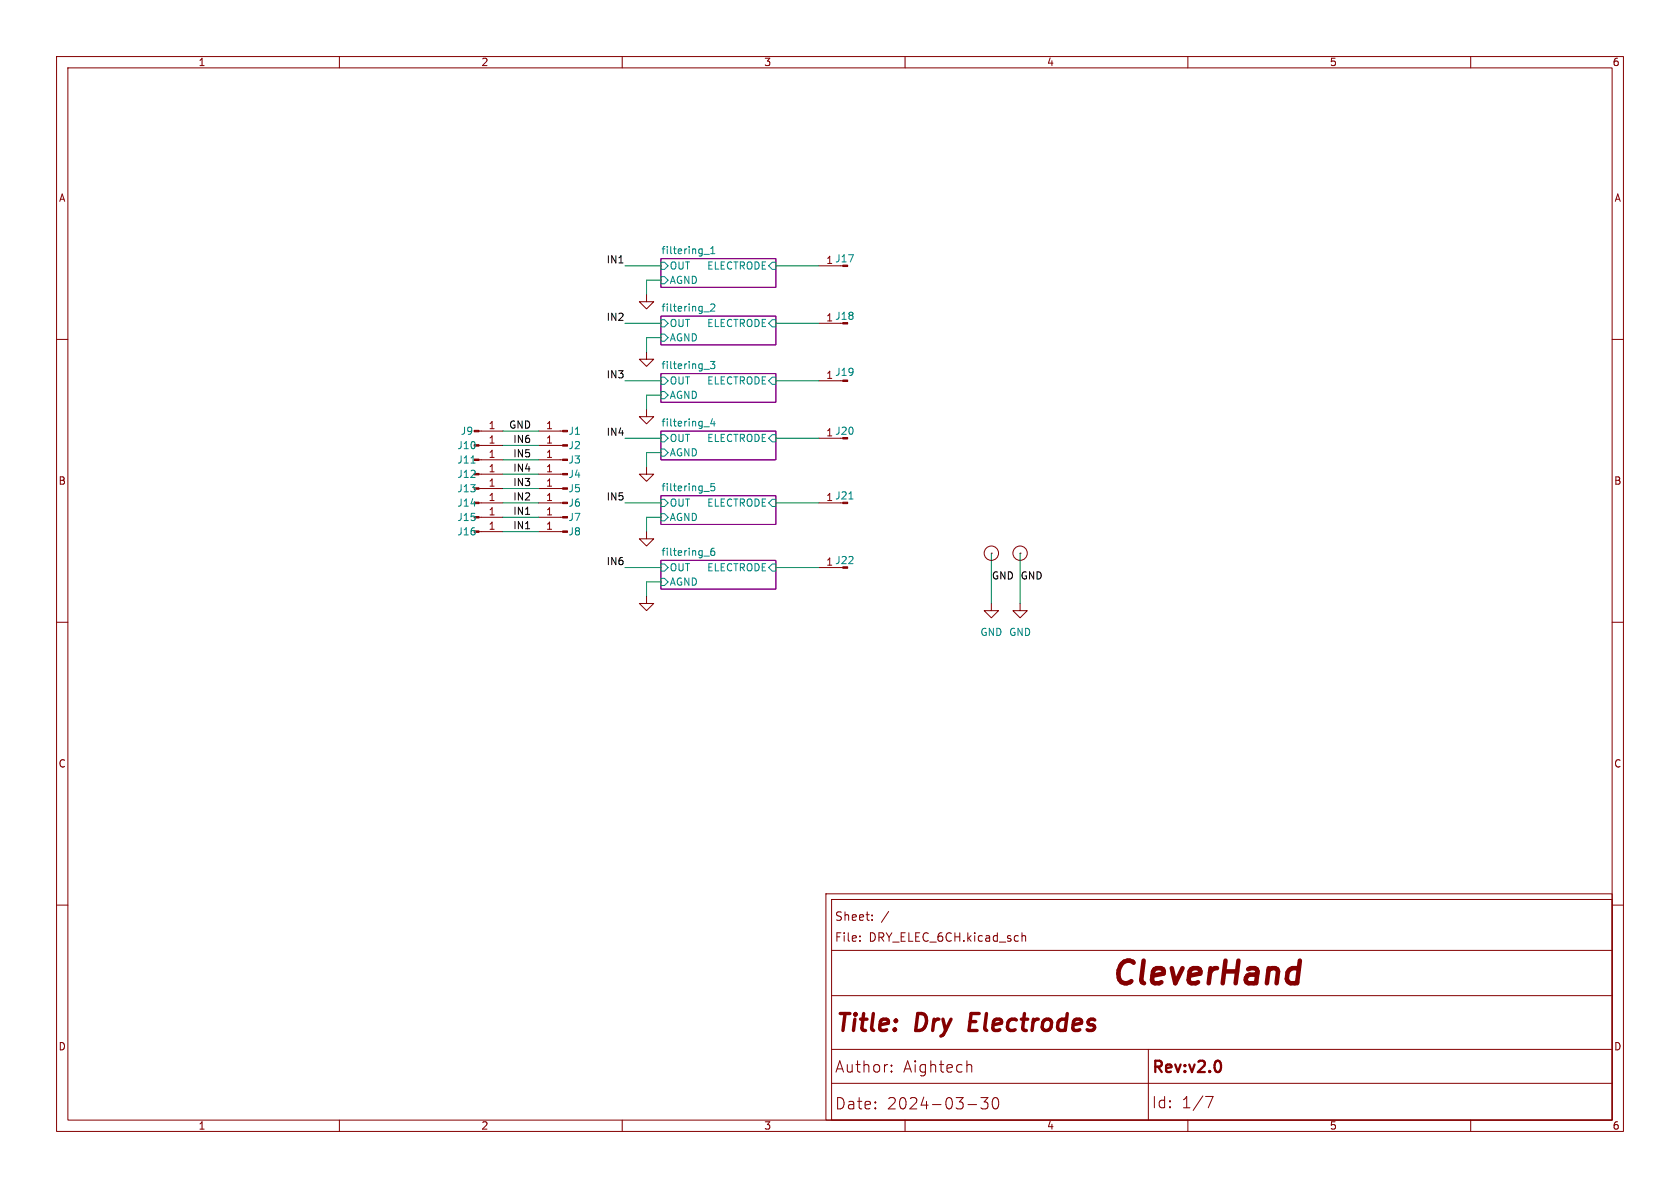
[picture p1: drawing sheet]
(kicad_sch
 (version 20250114)
 (generator "eeschema")
 (generator_version "9.0")
 (paper "A4")
 (title_block
  (title "Dry Electrodes")
  (date "2024-03-30")
  (rev "v2.0")
  (company "Aightech"))
 (lib_symbols
  (symbol "00_custom:smd_insert"
   (pin_numbers (hide yes))
   (pin_names
    (offset 0) (hide yes)) (exclude_from_sim no) (in_bom yes) (on_board yes)
   (property "Reference" "I" (at 0 2.54 0) (effects (font (size 1.27 1.27)) (hide yes)))
   (property "Value" "smd_insert" (at 0 2.54 0) (effects (font (size 1.27 1.27)) (hide yes)))
   (property "Footprint" "00_Custom:insert_1.2mm" (at 0 -2.54 0) (effects (font (size 1.27 1.27)) (hide yes)))
   (property "Datasheet" "" (at 0 0 0) (effects (font (size 1.27 1.27)) (hide yes)))
   (property "Description" "" (at 0 0 0) (effects (font (size 1.27 1.27)) (hide yes)))
   (symbol "smd_insert_0_1"
    (circle (center 0 0) (radius 1.27) (stroke (width 0) (type default)) (fill (type none))))
   (symbol "smd_insert_1_1"
    (pin power_in line (at 0 0 180) (length 0) (name "conn" (effects (font (size 1.27 1.27)))) (number "1" (effects (font (size 1.27 1.27))))))
   (embedded_fonts no))
  (symbol "Connector:Conn_01x01_Pin"
   (pin_names
    (offset 1.016) (hide yes)) (exclude_from_sim no) (in_bom yes) (on_board yes)
   (property "Reference" "J" (at 0 2.54 0) (effects (font (size 1.27 1.27))))
   (property "Value" "Conn_01x01_Pin" (at 0 -2.54 0) (effects (font (size 1.27 1.27))))
   (property "Footprint" "" (at 0 0 0) (effects (font (size 1.27 1.27)) (hide yes)))
   (property "Datasheet" "~" (at 0 0 0) (effects (font (size 1.27 1.27)) (hide yes)))
   (property "Description" "Generic connector, single row, 01x01, script generated" (at 0 0 0) (effects (font (size 1.27 1.27)) (hide yes)))
   (property "ki_locked" "" (at 0 0 0) (effects (font (size 1.27 1.27))))
   (symbol "Conn_01x01_Pin_1_1"
    (rectangle (start 0.8636 0.127) (end 0 -0.127) (stroke (width 0.1524) (type default)) (fill (type outline)))
    (polyline (pts (xy 1.27 0) (xy 0.8636 0)) (stroke (width 0.1524) (type default)) (fill (type none)))
    (pin passive line (at 5.08 0 180) (length 3.81) (name "Pin_1" (effects (font (size 1.27 1.27)))) (number "1" (effects (font (size 1.27 1.27))))))
   (embedded_fonts no))
  (symbol "power:GND"
   (power)
   (pin_names
    (offset 0)) (exclude_from_sim no) (in_bom yes) (on_board yes)
   (property "Reference" "#PWR" (at 0 -6.35 0) (effects (font (size 1.27 1.27)) (hide yes)))
   (property "Value" "GND" (at 0 -3.81 0) (effects (font (size 1.27 1.27))))
   (property "Footprint" "" (at 0 0 0) (effects (font (size 1.27 1.27)) (hide yes)))
   (property "Datasheet" "" (at 0 0 0) (effects (font (size 1.27 1.27)) (hide yes)))
   (property "Description" "Power symbol creates a global label with name \"GND\" , ground" (at 0 0 0) (effects (font (size 1.27 1.27)) (hide yes)))
   (symbol "GND_0_1"
    (polyline (pts (xy 0 0) (xy 0 -1.27) (xy 1.27 -1.27) (xy 0 -2.54) (xy -1.27 -1.27) (xy 0 -1.27)) (stroke (width 0) (type default)) (fill (type none))))
   (symbol "GND_1_1"
    (pin power_in line (at 0 0 270) (length 0) (hide yes) (name "GND" (effects (font (size 1.27 1.27)))) (number "1" (effects (font (size 1.27 1.27))))))
   (embedded_fonts no)))
 (wire
  (pts (xy 144.78 67.31) (xy 137.16 67.31))
  (stroke (width 0) (type default)))
 (wire
  (pts (xy 110.49 67.31) (xy 116.84 67.31))
  (stroke (width 0) (type default)))
 (wire
  (pts (xy 114.3 80.01) (xy 116.84 80.01))
  (stroke (width 0) (type default)))
 (wire
  (pts (xy 114.3 82.55) (xy 114.3 80.01))
  (stroke (width 0) (type default)))
 (wire
  (pts (xy 114.3 93.98) (xy 114.3 91.44))
  (stroke (width 0) (type default)))
 (wire
  (pts (xy 114.3 52.07) (xy 114.3 49.53))
  (stroke (width 0) (type default)))
 (wire
  (pts (xy 144.78 100.33) (xy 137.16 100.33))
  (stroke (width 0) (type default)))
 (wire
  (pts (xy 114.3 59.69) (xy 116.84 59.69))
  (stroke (width 0) (type default)))
 (wire
  (pts (xy 88.9 93.98) (xy 95.25 93.98))
  (stroke (width 0) (type default)))
 (wire
  (pts (xy 88.9 86.36) (xy 95.25 86.36))
  (stroke (width 0) (type default)))
 (wire
  (pts (xy 180.34 97.79) (xy 180.34 106.68))
  (stroke (width 0) (type default)))
 (wire
  (pts (xy 114.3 62.23) (xy 114.3 59.69))
  (stroke (width 0) (type default)))
 (wire
  (pts (xy 114.3 102.87) (xy 116.84 102.87))
  (stroke (width 0) (type default)))
 (wire
  (pts (xy 88.9 76.2) (xy 95.25 76.2))
  (stroke (width 0) (type default)))
 (wire
  (pts (xy 144.78 57.15) (xy 137.16 57.15))
  (stroke (width 0) (type default)))
 (wire
  (pts (xy 88.9 81.28) (xy 95.25 81.28))
  (stroke (width 0) (type default)))
 (wire
  (pts (xy 110.49 57.15) (xy 116.84 57.15))
  (stroke (width 0) (type default)))
 (wire
  (pts (xy 88.9 83.82) (xy 95.25 83.82))
  (stroke (width 0) (type default)))
 (wire
  (pts (xy 144.78 46.99) (xy 137.16 46.99))
  (stroke (width 0) (type default)))
 (wire
  (pts (xy 114.3 69.85) (xy 116.84 69.85))
  (stroke (width 0) (type default)))
 (wire
  (pts (xy 175.26 97.79) (xy 175.26 106.68))
  (stroke (width 0) (type default)))
 (wire
  (pts (xy 110.49 77.47) (xy 116.84 77.47))
  (stroke (width 0) (type default)))
 (wire
  (pts (xy 88.9 78.74) (xy 95.25 78.74))
  (stroke (width 0) (type default)))
 (wire
  (pts (xy 88.9 91.44) (xy 95.25 91.44))
  (stroke (width 0) (type default)))
 (wire
  (pts (xy 114.3 105.41) (xy 114.3 102.87))
  (stroke (width 0) (type default)))
 (wire
  (pts (xy 88.9 88.9) (xy 95.25 88.9))
  (stroke (width 0) (type default)))
 (wire
  (pts (xy 110.49 88.9) (xy 116.84 88.9))
  (stroke (width 0) (type default)))
 (wire
  (pts (xy 114.3 72.39) (xy 114.3 69.85))
  (stroke (width 0) (type default)))
 (wire
  (pts (xy 144.78 88.9) (xy 137.16 88.9))
  (stroke (width 0) (type default)))
 (wire
  (pts (xy 144.78 77.47) (xy 137.16 77.47))
  (stroke (width 0) (type default)))
 (wire
  (pts (xy 110.49 100.33) (xy 116.84 100.33))
  (stroke (width 0) (type default)))
 (wire
  (pts (xy 114.3 91.44) (xy 116.84 91.44))
  (stroke (width 0) (type default)))
 (wire
  (pts (xy 110.49 46.99) (xy 116.84 46.99))
  (stroke (width 0) (type default)))
 (wire
  (pts (xy 114.3 49.53) (xy 116.84 49.53))
  (stroke (width 0) (type default)))
 (label "IN5"
  (at 93.98 81.28 180)
  (effects (font (size 1.27 1.27)) (justify right bottom)))
 (label "IN2"
  (at 110.49 57.15 180)
  (effects (font (size 1.27 1.27)) (justify right bottom)))
 (label "IN6"
  (at 110.49 100.33 180)
  (effects (font (size 1.27 1.27)) (justify right bottom)))
 (label "IN5"
  (at 110.49 88.9 180)
  (effects (font (size 1.27 1.27)) (justify right bottom)))
 (label "IN4"
  (at 93.98 83.82 180)
  (effects (font (size 1.27 1.27)) (justify right bottom)))
 (label "IN4"
  (at 110.49 77.47 180)
  (effects (font (size 1.27 1.27)) (justify right bottom)))
 (label "IN3"
  (at 93.98 86.36 180)
  (effects (font (size 1.27 1.27)) (justify right bottom)))
 (label "IN2"
  (at 93.98 88.9 180)
  (effects (font (size 1.27 1.27)) (justify right bottom)))
 (label "GND"
  (at 180.34 102.87 0)
  (effects (font (size 1.27 1.27)) (justify left bottom)))
 (label "IN1"
  (at 110.49 46.99 180)
  (effects (font (size 1.27 1.27)) (justify right bottom)))
 (label "GND"
  (at 175.26 102.87 0)
  (effects (font (size 1.27 1.27)) (justify left bottom)))
 (label "IN1"
  (at 93.98 93.98 180)
  (effects (font (size 1.27 1.27)) (justify right bottom)))
 (label "IN3"
  (at 110.49 67.31 180)
  (effects (font (size 1.27 1.27)) (justify right bottom)))
 (label "IN6"
  (at 93.98 78.74 180)
  (effects (font (size 1.27 1.27)) (justify right bottom)))
 (label "IN1"
  (at 93.98 91.44 180)
  (effects (font (size 1.27 1.27)) (justify right bottom)))
 (label "GND"
  (at 93.98 76.2 180)
  (effects (font (size 1.27 1.27)) (justify right bottom)))
 (symbol
  (lib_id "power:GND")
  (at 114.3 52.07 0)
  (unit 1)
  (exclude_from_sim no)
  (in_bom yes)
  (on_board yes)
  (dnp no)
  (fields_autoplaced yes)
  (property "Reference" "#PWR05" (at 114.3 58.42 0) (effects (font (size 1.27 1.27)) (hide yes)))
  (property "Value" "GND" (at 114.3 57.15 0) (effects (font (size 1.27 1.27)) (hide yes)))
  (property "Footprint" "" (at 114.3 52.07 0) (effects (font (size 1.27 1.27)) (hide yes)))
  (property "Datasheet" "" (at 114.3 52.07 0) (effects (font (size 1.27 1.27)) (hide yes)))
  (property "Description" "" (at 114.3 52.07 0) (effects (font (size 1.27 1.27)) (hide yes)))
  (pin "1"))
 (symbol
  (lib_id "Connector:Conn_01x01_Pin")
  (at 100.33 78.74 0)
  (mirror y)
  (unit 1)
  (exclude_from_sim no)
  (in_bom no)
  (on_board yes)
  (dnp no)
  (property "Reference" "J2" (at 101.6 78.74 0) (effects (font (size 1.27 1.27))))
  (property "Value" "Conn_01x01_Pin" (at 99.695 76.2 0) (effects (font (size 1.27 1.27)) (hide yes)))
  (property "Footprint" "00_custom-footprints:SolderWirePad_1x01_SMD_1x2mm" (at 100.33 78.74 0) (effects (font (size 1.27 1.27)) (hide yes)))
  (property "Datasheet" "" (at 100.33 78.74 0) (effects (font (size 1.27 1.27)) (hide yes)))
  (property "Description" "" (at 100.33 78.74 0) (effects (font (size 1.27 1.27)) (hide yes)))
  (pin "1"))
 (symbol
  (lib_id "power:GND")
  (at 114.3 105.41 0)
  (unit 1)
  (exclude_from_sim no)
  (in_bom yes)
  (on_board yes)
  (dnp no)
  (fields_autoplaced yes)
  (property "Reference" "#PWR010" (at 114.3 111.76 0) (effects (font (size 1.27 1.27)) (hide yes)))
  (property "Value" "GND" (at 114.3 110.49 0) (effects (font (size 1.27 1.27)) (hide yes)))
  (property "Footprint" "" (at 114.3 105.41 0) (effects (font (size 1.27 1.27)) (hide yes)))
  (property "Datasheet" "" (at 114.3 105.41 0) (effects (font (size 1.27 1.27)) (hide yes)))
  (property "Description" "" (at 114.3 105.41 0) (effects (font (size 1.27 1.27)) (hide yes)))
  (pin "1"))
 (symbol
  (lib_id "Connector:Conn_01x01_Pin")
  (at 83.82 81.28 0)
  (unit 1)
  (exclude_from_sim no)
  (in_bom no)
  (on_board yes)
  (dnp no)
  (property "Reference" "J11" (at 82.55 81.28 0) (effects (font (size 1.27 1.27))))
  (property "Value" "Conn_01x01_Pin" (at 84.455 78.74 0) (effects (font (size 1.27 1.27)) (hide yes)))
  (property "Footprint" "00_custom-footprints:SolderWirePad_1x01_SMD_1x2mm" (at 83.82 81.28 0) (effects (font (size 1.27 1.27)) (hide yes)))
  (property "Datasheet" "" (at 83.82 81.28 0) (effects (font (size 1.27 1.27)) (hide yes)))
  (property "Description" "" (at 83.82 81.28 0) (effects (font (size 1.27 1.27)) (hide yes)))
  (pin "1"))
 (symbol
  (lib_id "Connector:Conn_01x01_Pin")
  (at 149.86 77.47 0)
  (mirror y)
  (unit 1)
  (exclude_from_sim no)
  (in_bom no)
  (on_board yes)
  (dnp no)
  (property "Reference" "J20" (at 149.352 76.2 0) (effects (font (size 1.27 1.27))))
  (property "Value" "Conn_01x01_Pin" (at 149.225 74.93 0) (effects (font (size 1.27 1.27)) (hide yes)))
  (property "Footprint" "00_custom-footprints:Pin_D1.2mm_pogo" (at 149.86 77.47 0) (effects (font (size 1.27 1.27)) (hide yes)))
  (property "Datasheet" "" (at 149.86 77.47 0) (effects (font (size 1.27 1.27)) (hide yes)))
  (property "Description" "Generic connector, single row, 01x01, script generated" (at 149.86 77.47 0) (effects (font (size 1.27 1.27)) (hide yes)))
  (pin "1"))
 (symbol
  (lib_id "Connector:Conn_01x01_Pin")
  (at 149.86 46.99 0)
  (mirror y)
  (unit 1)
  (exclude_from_sim no)
  (in_bom no)
  (on_board yes)
  (dnp no)
  (property "Reference" "J17" (at 149.352 45.72 0) (effects (font (size 1.27 1.27))))
  (property "Value" "Conn_01x01_Pin" (at 149.225 44.45 0) (effects (font (size 1.27 1.27)) (hide yes)))
  (property "Footprint" "00_custom-footprints:Pin_D1.2mm_pogo" (at 149.86 46.99 0) (effects (font (size 1.27 1.27)) (hide yes)))
  (property "Datasheet" "" (at 149.86 46.99 0) (effects (font (size 1.27 1.27)) (hide yes)))
  (property "Description" "Generic connector, single row, 01x01, script generated" (at 149.86 46.99 0) (effects (font (size 1.27 1.27)) (hide yes)))
  (pin "1"))
 (symbol
  (lib_id "Connector:Conn_01x01_Pin")
  (at 100.33 81.28 0)
  (mirror y)
  (unit 1)
  (exclude_from_sim no)
  (in_bom no)
  (on_board yes)
  (dnp no)
  (property "Reference" "J3" (at 101.6 81.28 0) (effects (font (size 1.27 1.27))))
  (property "Value" "Conn_01x01_Pin" (at 99.695 78.74 0) (effects (font (size 1.27 1.27)) (hide yes)))
  (property "Footprint" "00_custom-footprints:SolderWirePad_1x01_SMD_1x2mm" (at 100.33 81.28 0) (effects (font (size 1.27 1.27)) (hide yes)))
  (property "Datasheet" "" (at 100.33 81.28 0) (effects (font (size 1.27 1.27)) (hide yes)))
  (property "Description" "" (at 100.33 81.28 0) (effects (font (size 1.27 1.27)) (hide yes)))
  (pin "1"))
 (symbol
  (lib_id "Connector:Conn_01x01_Pin")
  (at 83.82 86.36 0)
  (unit 1)
  (exclude_from_sim no)
  (in_bom no)
  (on_board yes)
  (dnp no)
  (property "Reference" "J13" (at 82.55 86.36 0) (effects (font (size 1.27 1.27))))
  (property "Value" "Conn_01x01_Pin" (at 84.455 83.82 0) (effects (font (size 1.27 1.27)) (hide yes)))
  (property "Footprint" "00_custom-footprints:SolderWirePad_1x01_SMD_1x2mm" (at 83.82 86.36 0) (effects (font (size 1.27 1.27)) (hide yes)))
  (property "Datasheet" "" (at 83.82 86.36 0) (effects (font (size 1.27 1.27)) (hide yes)))
  (property "Description" "" (at 83.82 86.36 0) (effects (font (size 1.27 1.27)) (hide yes)))
  (pin "1"))
 (symbol
  (lib_id "power:GND")
  (at 114.3 72.39 0)
  (unit 1)
  (exclude_from_sim no)
  (in_bom yes)
  (on_board yes)
  (dnp no)
  (fields_autoplaced yes)
  (property "Reference" "#PWR07" (at 114.3 78.74 0) (effects (font (size 1.27 1.27)) (hide yes)))
  (property "Value" "GND" (at 114.3 77.47 0) (effects (font (size 1.27 1.27)) (hide yes)))
  (property "Footprint" "" (at 114.3 72.39 0) (effects (font (size 1.27 1.27)) (hide yes)))
  (property "Datasheet" "" (at 114.3 72.39 0) (effects (font (size 1.27 1.27)) (hide yes)))
  (property "Description" "" (at 114.3 72.39 0) (effects (font (size 1.27 1.27)) (hide yes)))
  (pin "1"))
 (symbol
  (lib_id "Connector:Conn_01x01_Pin")
  (at 149.86 100.33 0)
  (mirror y)
  (unit 1)
  (exclude_from_sim no)
  (in_bom no)
  (on_board yes)
  (dnp no)
  (property "Reference" "J22" (at 149.352 99.06 0) (effects (font (size 1.27 1.27))))
  (property "Value" "Conn_01x01_Pin" (at 149.225 97.79 0) (effects (font (size 1.27 1.27)) (hide yes)))
  (property "Footprint" "00_custom-footprints:Pin_D1.2mm_pogo" (at 149.86 100.33 0) (effects (font (size 1.27 1.27)) (hide yes)))
  (property "Datasheet" "" (at 149.86 100.33 0) (effects (font (size 1.27 1.27)) (hide yes)))
  (property "Description" "Generic connector, single row, 01x01, script generated" (at 149.86 100.33 0) (effects (font (size 1.27 1.27)) (hide yes)))
  (pin "1"))
 (symbol
  (lib_id "Connector:Conn_01x01_Pin")
  (at 149.86 57.15 0)
  (mirror y)
  (unit 1)
  (exclude_from_sim no)
  (in_bom no)
  (on_board yes)
  (dnp no)
  (property "Reference" "J18" (at 149.352 55.88 0) (effects (font (size 1.27 1.27))))
  (property "Value" "Conn_01x01_Pin" (at 149.225 54.61 0) (effects (font (size 1.27 1.27)) (hide yes)))
  (property "Footprint" "00_custom-footprints:Pin_D1.2mm_pogo" (at 149.86 57.15 0) (effects (font (size 1.27 1.27)) (hide yes)))
  (property "Datasheet" "" (at 149.86 57.15 0) (effects (font (size 1.27 1.27)) (hide yes)))
  (property "Description" "Generic connector, single row, 01x01, script generated" (at 149.86 57.15 0) (effects (font (size 1.27 1.27)) (hide yes)))
  (pin "1"))
 (symbol
  (lib_id "power:GND")
  (at 180.34 106.68 0)
  (unit 1)
  (exclude_from_sim no)
  (in_bom yes)
  (on_board yes)
  (dnp no)
  (fields_autoplaced yes)
  (property "Reference" "#PWR04" (at 180.34 113.03 0) (effects (font (size 1.27 1.27)) (hide yes)))
  (property "Value" "GND" (at 180.34 111.76 0) (effects (font (size 1.27 1.27))))
  (property "Footprint" "" (at 180.34 106.68 0) (effects (font (size 1.27 1.27)) (hide yes)))
  (property "Datasheet" "" (at 180.34 106.68 0) (effects (font (size 1.27 1.27)) (hide yes)))
  (property "Description" "" (at 180.34 106.68 0) (effects (font (size 1.27 1.27)) (hide yes)))
  (pin "1"))
 (symbol
  (lib_id "power:GND")
  (at 114.3 62.23 0)
  (unit 1)
  (exclude_from_sim no)
  (in_bom yes)
  (on_board yes)
  (dnp no)
  (fields_autoplaced yes)
  (property "Reference" "#PWR06" (at 114.3 68.58 0) (effects (font (size 1.27 1.27)) (hide yes)))
  (property "Value" "GND" (at 114.3 67.31 0) (effects (font (size 1.27 1.27)) (hide yes)))
  (property "Footprint" "" (at 114.3 62.23 0) (effects (font (size 1.27 1.27)) (hide yes)))
  (property "Datasheet" "" (at 114.3 62.23 0) (effects (font (size 1.27 1.27)) (hide yes)))
  (property "Description" "" (at 114.3 62.23 0) (effects (font (size 1.27 1.27)) (hide yes)))
  (pin "1"))
 (symbol
  (lib_id "Connector:Conn_01x01_Pin")
  (at 100.33 83.82 0)
  (mirror y)
  (unit 1)
  (exclude_from_sim no)
  (in_bom no)
  (on_board yes)
  (dnp no)
  (property "Reference" "J4" (at 101.6 83.82 0) (effects (font (size 1.27 1.27))))
  (property "Value" "Conn_01x01_Pin" (at 99.695 81.28 0) (effects (font (size 1.27 1.27)) (hide yes)))
  (property "Footprint" "00_custom-footprints:SolderWirePad_1x01_SMD_1x2mm" (at 100.33 83.82 0) (effects (font (size 1.27 1.27)) (hide yes)))
  (property "Datasheet" "" (at 100.33 83.82 0) (effects (font (size 1.27 1.27)) (hide yes)))
  (property "Description" "" (at 100.33 83.82 0) (effects (font (size 1.27 1.27)) (hide yes)))
  (pin "1"))
 (symbol
  (lib_id "00_custom:smd_insert")
  (at 175.26 97.79 0)
  (unit 1)
  (exclude_from_sim no)
  (in_bom no)
  (on_board yes)
  (dnp no)
  (fields_autoplaced yes)
  (property "Reference" "I3" (at 175.26 95.25 0) (effects (font (size 1.27 1.27)) (hide yes)))
  (property "Value" "smd_insert" (at 175.26 95.25 0) (effects (font (size 1.27 1.27)) (hide yes)))
  (property "Footprint" "00_custom-footprints:insert_1.2mm" (at 175.26 100.33 0) (effects (font (size 1.27 1.27)) (hide yes)))
  (property "Datasheet" "" (at 175.26 97.79 0) (effects (font (size 1.27 1.27)) (hide yes)))
  (property "Description" "" (at 175.26 97.79 0) (effects (font (size 1.27 1.27)) (hide yes)))
  (pin "1"))
 (symbol
  (lib_id "Connector:Conn_01x01_Pin")
  (at 149.86 67.31 0)
  (mirror y)
  (unit 1)
  (exclude_from_sim no)
  (in_bom no)
  (on_board yes)
  (dnp no)
  (property "Reference" "J19" (at 149.352 65.786 0) (effects (font (size 1.27 1.27))))
  (property "Value" "Conn_01x01_Pin" (at 149.225 64.77 0) (effects (font (size 1.27 1.27)) (hide yes)))
  (property "Footprint" "00_custom-footprints:Pin_D1.2mm_pogo" (at 149.86 67.31 0) (effects (font (size 1.27 1.27)) (hide yes)))
  (property "Datasheet" "" (at 149.86 67.31 0) (effects (font (size 1.27 1.27)) (hide yes)))
  (property "Description" "Generic connector, single row, 01x01, script generated" (at 149.86 67.31 0) (effects (font (size 1.27 1.27)) (hide yes)))
  (pin "1"))
 (symbol
  (lib_id "00_custom:smd_insert")
  (at 180.34 97.79 0)
  (unit 1)
  (exclude_from_sim no)
  (in_bom no)
  (on_board yes)
  (dnp no)
  (fields_autoplaced yes)
  (property "Reference" "I4" (at 180.34 95.25 0) (effects (font (size 1.27 1.27)) (hide yes)))
  (property "Value" "smd_insert" (at 180.34 95.25 0) (effects (font (size 1.27 1.27)) (hide yes)))
  (property "Footprint" "00_custom-footprints:insert_1.2mm" (at 180.34 100.33 0) (effects (font (size 1.27 1.27)) (hide yes)))
  (property "Datasheet" "" (at 180.34 97.79 0) (effects (font (size 1.27 1.27)) (hide yes)))
  (property "Description" "" (at 180.34 97.79 0) (effects (font (size 1.27 1.27)) (hide yes)))
  (pin "1"))
 (symbol
  (lib_id "Connector:Conn_01x01_Pin")
  (at 100.33 76.2 0)
  (mirror y)
  (unit 1)
  (exclude_from_sim no)
  (in_bom no)
  (on_board yes)
  (dnp no)
  (property "Reference" "J1" (at 101.6 76.2 0) (effects (font (size 1.27 1.27))))
  (property "Value" "Conn_01x01_Pin" (at 99.695 73.66 0) (effects (font (size 1.27 1.27)) (hide yes)))
  (property "Footprint" "00_custom-footprints:SolderWirePad_1x01_SMD_1x2mm" (at 100.33 76.2 0) (effects (font (size 1.27 1.27)) (hide yes)))
  (property "Datasheet" "" (at 100.33 76.2 0) (effects (font (size 1.27 1.27)) (hide yes)))
  (property "Description" "" (at 100.33 76.2 0) (effects (font (size 1.27 1.27)) (hide yes)))
  (pin "1"))
 (symbol
  (lib_id "power:GND")
  (at 114.3 82.55 0)
  (unit 1)
  (exclude_from_sim no)
  (in_bom yes)
  (on_board yes)
  (dnp no)
  (fields_autoplaced yes)
  (property "Reference" "#PWR08" (at 114.3 88.9 0) (effects (font (size 1.27 1.27)) (hide yes)))
  (property "Value" "GND" (at 114.3 87.63 0) (effects (font (size 1.27 1.27)) (hide yes)))
  (property "Footprint" "" (at 114.3 82.55 0) (effects (font (size 1.27 1.27)) (hide yes)))
  (property "Datasheet" "" (at 114.3 82.55 0) (effects (font (size 1.27 1.27)) (hide yes)))
  (property "Description" "" (at 114.3 82.55 0) (effects (font (size 1.27 1.27)) (hide yes)))
  (pin "1"))
 (symbol
  (lib_id "Connector:Conn_01x01_Pin")
  (at 83.82 83.82 0)
  (unit 1)
  (exclude_from_sim no)
  (in_bom no)
  (on_board yes)
  (dnp no)
  (property "Reference" "J12" (at 82.55 83.82 0) (effects (font (size 1.27 1.27))))
  (property "Value" "Conn_01x01_Pin" (at 84.455 81.28 0) (effects (font (size 1.27 1.27)) (hide yes)))
  (property "Footprint" "00_custom-footprints:SolderWirePad_1x01_SMD_1x2mm" (at 83.82 83.82 0) (effects (font (size 1.27 1.27)) (hide yes)))
  (property "Datasheet" "" (at 83.82 83.82 0) (effects (font (size 1.27 1.27)) (hide yes)))
  (property "Description" "" (at 83.82 83.82 0) (effects (font (size 1.27 1.27)) (hide yes)))
  (pin "1"))
 (symbol
  (lib_id "Connector:Conn_01x01_Pin")
  (at 83.82 91.44 0)
  (unit 1)
  (exclude_from_sim no)
  (in_bom no)
  (on_board yes)
  (dnp no)
  (property "Reference" "J15" (at 82.55 91.44 0) (effects (font (size 1.27 1.27))))
  (property "Value" "Conn_01x01_Pin" (at 84.455 88.9 0) (effects (font (size 1.27 1.27)) (hide yes)))
  (property "Footprint" "00_custom-footprints:SolderWirePad_1x01_SMD_1x2mm" (at 83.82 91.44 0) (effects (font (size 1.27 1.27)) (hide yes)))
  (property "Datasheet" "" (at 83.82 91.44 0) (effects (font (size 1.27 1.27)) (hide yes)))
  (property "Description" "" (at 83.82 91.44 0) (effects (font (size 1.27 1.27)) (hide yes)))
  (pin "1"))
 (symbol
  (lib_id "Connector:Conn_01x01_Pin")
  (at 100.33 86.36 0)
  (mirror y)
  (unit 1)
  (exclude_from_sim no)
  (in_bom no)
  (on_board yes)
  (dnp no)
  (property "Reference" "J5" (at 101.6 86.36 0) (effects (font (size 1.27 1.27))))
  (property "Value" "Conn_01x01_Pin" (at 99.695 83.82 0) (effects (font (size 1.27 1.27)) (hide yes)))
  (property "Footprint" "00_custom-footprints:SolderWirePad_1x01_SMD_1x2mm" (at 100.33 86.36 0) (effects (font (size 1.27 1.27)) (hide yes)))
  (property "Datasheet" "" (at 100.33 86.36 0) (effects (font (size 1.27 1.27)) (hide yes)))
  (property "Description" "" (at 100.33 86.36 0) (effects (font (size 1.27 1.27)) (hide yes)))
  (pin "1"))
 (symbol
  (lib_id "Connector:Conn_01x01_Pin")
  (at 83.82 93.98 0)
  (unit 1)
  (exclude_from_sim no)
  (in_bom no)
  (on_board yes)
  (dnp no)
  (property "Reference" "J16" (at 82.55 93.98 0) (effects (font (size 1.27 1.27))))
  (property "Value" "Conn_01x01_Pin" (at 84.455 91.44 0) (effects (font (size 1.27 1.27)) (hide yes)))
  (property "Footprint" "00_custom-footprints:SolderWirePad_1x01_SMD_1x2mm" (at 83.82 93.98 0) (effects (font (size 1.27 1.27)) (hide yes)))
  (property "Datasheet" "" (at 83.82 93.98 0) (effects (font (size 1.27 1.27)) (hide yes)))
  (property "Description" "" (at 83.82 93.98 0) (effects (font (size 1.27 1.27)) (hide yes)))
  (pin "1"))
 (symbol
  (lib_id "Connector:Conn_01x01_Pin")
  (at 100.33 93.98 0)
  (mirror y)
  (unit 1)
  (exclude_from_sim no)
  (in_bom no)
  (on_board yes)
  (dnp no)
  (property "Reference" "J8" (at 101.6 93.98 0) (effects (font (size 1.27 1.27))))
  (property "Value" "Conn_01x01_Pin" (at 99.695 91.44 0) (effects (font (size 1.27 1.27)) (hide yes)))
  (property "Footprint" "00_custom-footprints:SolderWirePad_1x01_SMD_1x2mm" (at 100.33 93.98 0) (effects (font (size 1.27 1.27)) (hide yes)))
  (property "Datasheet" "" (at 100.33 93.98 0) (effects (font (size 1.27 1.27)) (hide yes)))
  (property "Description" "" (at 100.33 93.98 0) (effects (font (size 1.27 1.27)) (hide yes)))
  (pin "1"))
 (symbol
  (lib_id "Connector:Conn_01x01_Pin")
  (at 100.33 91.44 0)
  (mirror y)
  (unit 1)
  (exclude_from_sim no)
  (in_bom no)
  (on_board yes)
  (dnp no)
  (property "Reference" "J7" (at 101.6 91.44 0) (effects (font (size 1.27 1.27))))
  (property "Value" "Conn_01x01_Pin" (at 99.695 88.9 0) (effects (font (size 1.27 1.27)) (hide yes)))
  (property "Footprint" "00_custom-footprints:SolderWirePad_1x01_SMD_1x2mm" (at 100.33 91.44 0) (effects (font (size 1.27 1.27)) (hide yes)))
  (property "Datasheet" "" (at 100.33 91.44 0) (effects (font (size 1.27 1.27)) (hide yes)))
  (property "Description" "" (at 100.33 91.44 0) (effects (font (size 1.27 1.27)) (hide yes)))
  (pin "1"))
 (symbol
  (lib_id "Connector:Conn_01x01_Pin")
  (at 83.82 76.2 0)
  (unit 1)
  (exclude_from_sim no)
  (in_bom no)
  (on_board yes)
  (dnp no)
  (property "Reference" "J9" (at 82.55 76.2 0) (effects (font (size 1.27 1.27))))
  (property "Value" "Conn_01x01_Pin" (at 84.455 73.66 0) (effects (font (size 1.27 1.27)) (hide yes)))
  (property "Footprint" "00_custom-footprints:SolderWirePad_1x01_SMD_1x2mm" (at 83.82 76.2 0) (effects (font (size 1.27 1.27)) (hide yes)))
  (property "Datasheet" "" (at 83.82 76.2 0) (effects (font (size 1.27 1.27)) (hide yes)))
  (property "Description" "" (at 83.82 76.2 0) (effects (font (size 1.27 1.27)) (hide yes)))
  (pin "1"))
 (symbol
  (lib_id "power:GND")
  (at 114.3 93.98 0)
  (unit 1)
  (exclude_from_sim no)
  (in_bom yes)
  (on_board yes)
  (dnp no)
  (fields_autoplaced yes)
  (property "Reference" "#PWR09" (at 114.3 100.33 0) (effects (font (size 1.27 1.27)) (hide yes)))
  (property "Value" "GND" (at 114.3 99.06 0) (effects (font (size 1.27 1.27)) (hide yes)))
  (property "Footprint" "" (at 114.3 93.98 0) (effects (font (size 1.27 1.27)) (hide yes)))
  (property "Datasheet" "" (at 114.3 93.98 0) (effects (font (size 1.27 1.27)) (hide yes)))
  (property "Description" "" (at 114.3 93.98 0) (effects (font (size 1.27 1.27)) (hide yes)))
  (pin "1"))
 (symbol
  (lib_id "Connector:Conn_01x01_Pin")
  (at 100.33 88.9 0)
  (mirror y)
  (unit 1)
  (exclude_from_sim no)
  (in_bom no)
  (on_board yes)
  (dnp no)
  (property "Reference" "J6" (at 101.6 88.9 0) (effects (font (size 1.27 1.27))))
  (property "Value" "Conn_01x01_Pin" (at 99.695 86.36 0) (effects (font (size 1.27 1.27)) (hide yes)))
  (property "Footprint" "00_custom-footprints:SolderWirePad_1x01_SMD_1x2mm" (at 100.33 88.9 0) (effects (font (size 1.27 1.27)) (hide yes)))
  (property "Datasheet" "" (at 100.33 88.9 0) (effects (font (size 1.27 1.27)) (hide yes)))
  (property "Description" "" (at 100.33 88.9 0) (effects (font (size 1.27 1.27)) (hide yes)))
  (pin "1"))
 (symbol
  (lib_id "Connector:Conn_01x01_Pin")
  (at 83.82 88.9 0)
  (unit 1)
  (exclude_from_sim no)
  (in_bom no)
  (on_board yes)
  (dnp no)
  (property "Reference" "J14" (at 82.55 88.9 0) (effects (font (size 1.27 1.27))))
  (property "Value" "Conn_01x01_Pin" (at 84.455 86.36 0) (effects (font (size 1.27 1.27)) (hide yes)))
  (property "Footprint" "00_custom-footprints:SolderWirePad_1x01_SMD_1x2mm" (at 83.82 88.9 0) (effects (font (size 1.27 1.27)) (hide yes)))
  (property "Datasheet" "" (at 83.82 88.9 0) (effects (font (size 1.27 1.27)) (hide yes)))
  (property "Description" "" (at 83.82 88.9 0) (effects (font (size 1.27 1.27)) (hide yes)))
  (pin "1"))
 (symbol
  (lib_id "Connector:Conn_01x01_Pin")
  (at 83.82 78.74 0)
  (unit 1)
  (exclude_from_sim no)
  (in_bom no)
  (on_board yes)
  (dnp no)
  (property "Reference" "J10" (at 82.55 78.74 0) (effects (font (size 1.27 1.27))))
  (property "Value" "Conn_01x01_Pin" (at 84.455 76.2 0) (effects (font (size 1.27 1.27)) (hide yes)))
  (property "Footprint" "00_custom-footprints:SolderWirePad_1x01_SMD_1x2mm" (at 83.82 78.74 0) (effects (font (size 1.27 1.27)) (hide yes)))
  (property "Datasheet" "" (at 83.82 78.74 0) (effects (font (size 1.27 1.27)) (hide yes)))
  (property "Description" "" (at 83.82 78.74 0) (effects (font (size 1.27 1.27)) (hide yes)))
  (pin "1"))
 (symbol
  (lib_id "power:GND")
  (at 175.26 106.68 0)
  (unit 1)
  (exclude_from_sim no)
  (in_bom yes)
  (on_board yes)
  (dnp no)
  (fields_autoplaced yes)
  (property "Reference" "#PWR03" (at 175.26 113.03 0) (effects (font (size 1.27 1.27)) (hide yes)))
  (property "Value" "GND" (at 175.26 111.76 0) (effects (font (size 1.27 1.27))))
  (property "Footprint" "" (at 175.26 106.68 0) (effects (font (size 1.27 1.27)) (hide yes)))
  (property "Datasheet" "" (at 175.26 106.68 0) (effects (font (size 1.27 1.27)) (hide yes)))
  (property "Description" "" (at 175.26 106.68 0) (effects (font (size 1.27 1.27)) (hide yes)))
  (pin "1"))
 (symbol
  (lib_id "Connector:Conn_01x01_Pin")
  (at 149.86 88.9 0)
  (mirror y)
  (unit 1)
  (exclude_from_sim no)
  (in_bom no)
  (on_board yes)
  (dnp no)
  (property "Reference" "J21" (at 149.352 87.63 0) (effects (font (size 1.27 1.27))))
  (property "Value" "Conn_01x01_Pin" (at 149.225 86.36 0) (effects (font (size 1.27 1.27)) (hide yes)))
  (property "Footprint" "00_custom-footprints:Pin_D1.2mm_pogo" (at 149.86 88.9 0) (effects (font (size 1.27 1.27)) (hide yes)))
  (property "Datasheet" "" (at 149.86 88.9 0) (effects (font (size 1.27 1.27)) (hide yes)))
  (property "Description" "Generic connector, single row, 01x01, script generated" (at 149.86 88.9 0) (effects (font (size 1.27 1.27)) (hide yes)))
  (pin "1"))
 (sheet
  (at 116.84 55.88)
  (size 20.32 5.08)
  (exclude_from_sim no)
  (in_bom yes)
  (on_board yes)
  (dnp no)
  (fields_autoplaced yes)
  (stroke (width 0.1524) (type solid))
  (fill (color 0 0 0 0.0000))
  (property "Sheetname" "filtering_2" (at 116.84 55.1684 0) (effects (font (size 1.27 1.27)) (justify left bottom)))
  (property "Sheetfile" "filtering.kicad_sch" (at 116.84 61.5446 0) (effects (font (size 1.27 1.27)) (justify left top) (hide yes)))
  (pin "ELECTRODE" input (at 137.16 57.15 0) (effects (font (size 1.27 1.27)) (justify right)))
  (pin "OUT" input (at 116.84 57.15 180) (effects (font (size 1.27 1.27)) (justify left)))
  (pin "AGND" input (at 116.84 59.69 180) (effects (font (size 1.27 1.27)) (justify left))))
 (sheet
  (at 116.84 66.04)
  (size 20.32 5.08)
  (exclude_from_sim no)
  (in_bom yes)
  (on_board yes)
  (dnp no)
  (fields_autoplaced yes)
  (stroke (width 0.1524) (type solid))
  (fill (color 0 0 0 0.0000))
  (property "Sheetname" "filtering_3" (at 116.84 65.3284 0) (effects (font (size 1.27 1.27)) (justify left bottom)))
  (property "Sheetfile" "filtering.kicad_sch" (at 116.84 71.7046 0) (effects (font (size 1.27 1.27)) (justify left top) (hide yes)))
  (pin "ELECTRODE" input (at 137.16 67.31 0) (effects (font (size 1.27 1.27)) (justify right)))
  (pin "OUT" input (at 116.84 67.31 180) (effects (font (size 1.27 1.27)) (justify left)))
  (pin "AGND" input (at 116.84 69.85 180) (effects (font (size 1.27 1.27)) (justify left))))
 (sheet
  (at 116.84 76.2)
  (size 20.32 5.08)
  (exclude_from_sim no)
  (in_bom yes)
  (on_board yes)
  (dnp no)
  (fields_autoplaced yes)
  (stroke (width 0.1524) (type solid))
  (fill (color 0 0 0 0.0000))
  (property "Sheetname" "filtering_4" (at 116.84 75.4884 0) (effects (font (size 1.27 1.27)) (justify left bottom)))
  (property "Sheetfile" "filtering.kicad_sch" (at 116.84 81.8646 0) (effects (font (size 1.27 1.27)) (justify left top) (hide yes)))
  (pin "ELECTRODE" input (at 137.16 77.47 0) (effects (font (size 1.27 1.27)) (justify right)))
  (pin "OUT" input (at 116.84 77.47 180) (effects (font (size 1.27 1.27)) (justify left)))
  (pin "AGND" input (at 116.84 80.01 180) (effects (font (size 1.27 1.27)) (justify left))))
 (sheet
  (at 116.84 45.72)
  (size 20.32 5.08)
  (exclude_from_sim no)
  (in_bom yes)
  (on_board yes)
  (dnp no)
  (fields_autoplaced yes)
  (stroke (width 0.1524) (type solid))
  (fill (color 0 0 0 0.0000))
  (property "Sheetname" "filtering_1" (at 116.84 45.0084 0) (effects (font (size 1.27 1.27)) (justify left bottom)))
  (property "Sheetfile" "filtering.kicad_sch" (at 116.84 51.3846 0) (effects (font (size 1.27 1.27)) (justify left top) (hide yes)))
  (pin "ELECTRODE" input (at 137.16 46.99 0) (effects (font (size 1.27 1.27)) (justify right)))
  (pin "OUT" input (at 116.84 46.99 180) (effects (font (size 1.27 1.27)) (justify left)))
  (pin "AGND" input (at 116.84 49.53 180) (effects (font (size 1.27 1.27)) (justify left))))
 (sheet
  (at 116.84 99.06)
  (size 20.32 5.08)
  (exclude_from_sim no)
  (in_bom yes)
  (on_board yes)
  (dnp no)
  (fields_autoplaced yes)
  (stroke (width 0.1524) (type solid))
  (fill (color 0 0 0 0.0000))
  (property "Sheetname" "filtering_6" (at 116.84 98.3484 0) (effects (font (size 1.27 1.27)) (justify left bottom)))
  (property "Sheetfile" "filtering.kicad_sch" (at 116.84 104.7246 0) (effects (font (size 1.27 1.27)) (justify left top) (hide yes)))
  (pin "ELECTRODE" input (at 137.16 100.33 0) (effects (font (size 1.27 1.27)) (justify right)))
  (pin "OUT" input (at 116.84 100.33 180) (effects (font (size 1.27 1.27)) (justify left)))
  (pin "AGND" input (at 116.84 102.87 180) (effects (font (size 1.27 1.27)) (justify left))))
 (sheet
  (at 116.84 87.63)
  (size 20.32 5.08)
  (exclude_from_sim no)
  (in_bom yes)
  (on_board yes)
  (dnp no)
  (fields_autoplaced yes)
  (stroke (width 0.1524) (type solid))
  (fill (color 0 0 0 0.0000))
  (property "Sheetname" "filtering_5" (at 116.84 86.9184 0) (effects (font (size 1.27 1.27)) (justify left bottom)))
  (property "Sheetfile" "filtering.kicad_sch" (at 116.84 93.2946 0) (effects (font (size 1.27 1.27)) (justify left top) (hide yes)))
  (pin "ELECTRODE" input (at 137.16 88.9 0) (effects (font (size 1.27 1.27)) (justify right)))
  (pin "OUT" input (at 116.84 88.9 180) (effects (font (size 1.27 1.27)) (justify left)))
  (pin "AGND" input (at 116.84 91.44 180) (effects (font (size 1.27 1.27)) (justify left))))
 (sheet_instances
  (path ""
   (page "1")))
 (embedded_fonts no)
 (embedded_files
  (file (name "DrawingSheetSch.kicad_wks") (type worksheet)
   (data |KLUv/WDNCPUTAIYdXCAQtRtqMSSPVzLCkHYhfXmpDs0J6q397vuiwzYiAGCAcVMATABUAN0H/0Zj
    s5x9rSZzHsxnHCxYM8re/GdFfi1YsOJsL9nwR/4EACDwAb2HMl4Uhsr47ecY8EN1xs9lv64hAAKF
    a85ZqaR9sQ2zhwiAQNgRYT7Osx1CP/Lv3pLVoi2tQIE0yt61/Zx/vGX2m7H3YMuWVMfDYNcOvv32
    zfd3QThzTfVf93iwR2d/1ymVMs6qsQuLWJ39mfuQoto93H3Pswf/4w/6QNx1FedsK9YLEtEomiWb
    mAaIkE+qacWrKZUSi1VbEaunbEssMFmFQtFMg0b4c4ucMyn7X/ealLEfgjgW7ZkgUatl13VyVgLg
    4sxsi3aIP9SkOgUqK1qrrq4q1sN3uUb2kIMKWi8Zr8aWkGxZ1qBIWWNVHwlI5tAYluFZkHvbtWvE
    MsembZuMFaU+2+++ocxoCQwnwadR/Zwn40xn/3CSCyQheUQUGW8CcaABNcgUmpGRpClkmANgRMRM
    mekG6sWsQ/DTI0Rk3qBZUJIOWz7/98xrNYN+dwFNjatb+3wpDqw9PpIxUCGUhpTyd8VjabxD4wfe
    Qm8MDt3g+ajVkFkjfDSMhAJ9k6sOHQHyBwPUXeUt8tKBEKQPawsCbyKCDz5Cxqm5mYrVHySOIEZ0
    GI7UiB/y8A8p+yCbXvVEiZQSBQGTGzR59D4QmuGAXiZM8HG9LCmPCD6JnFNpFL6ddfwmyTXvrMt6
    nhRc1g1ZNlGjv5S0hZGNMe5jRXuGVlTqCG4/Js8PNSsnr4se2aMeLyIh5oXcdt9Jr3Cx6QrwR5Vd
    XHEYL+snYElBHMYV73ahJRDjA1cB|)
   (checksum "50178581CA2EC9EE00EA89BD5996BF6F"))))
